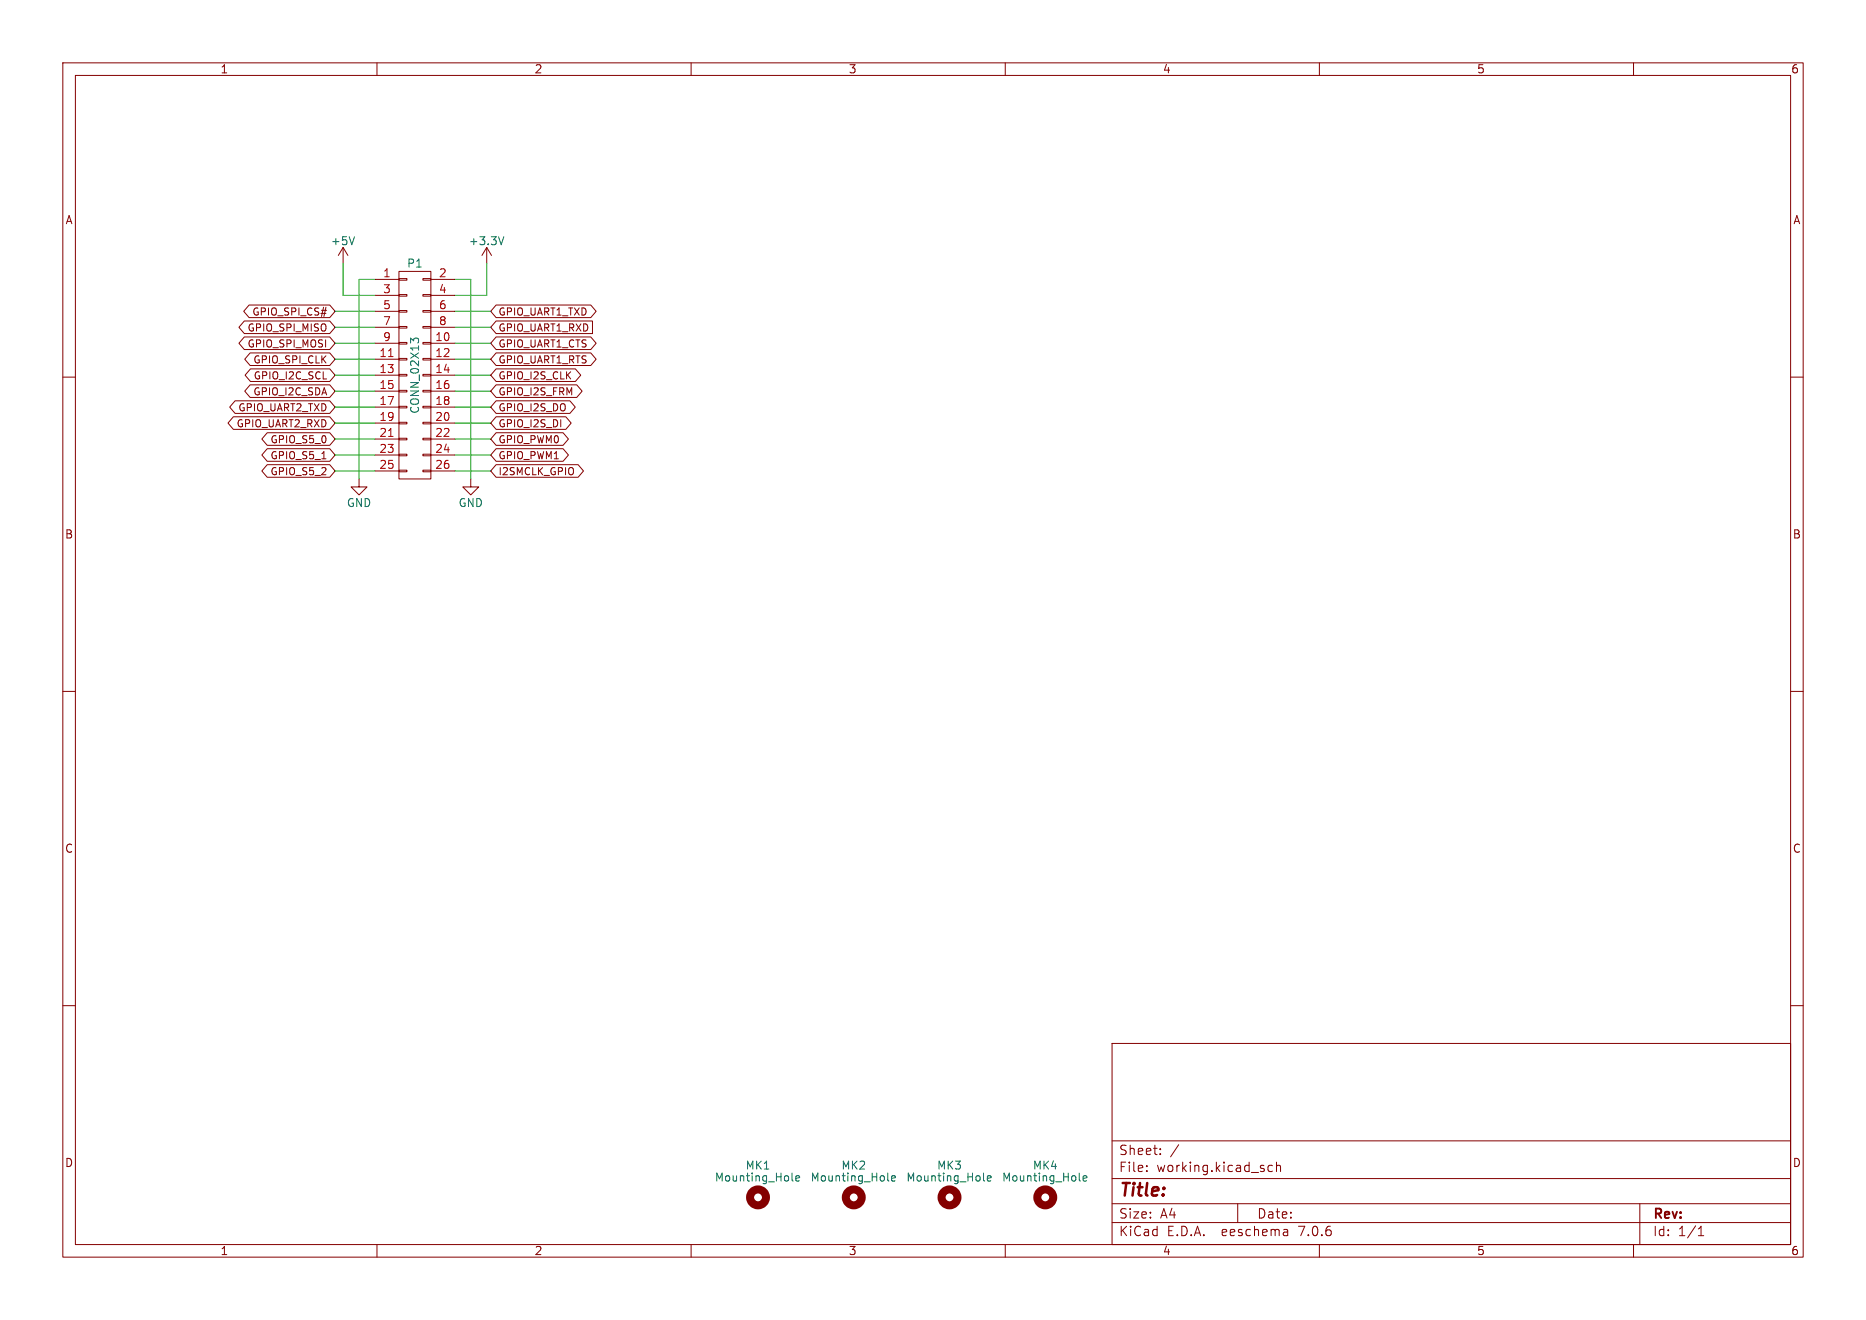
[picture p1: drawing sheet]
(kicad_sch (version 20230121) (generator eeschema)

 (paper "A4")

 (lib_symbols
  (symbol "minnowboard-ls-lure-rescue:+3.3V" (power) (pin_names (offset 0)) (in_bom yes) (on_board yes)
   (property "Reference" "#PWR" (at 0 -3.81 0) (effects (font (size 1.27 1.27)) hide))
   (property "Value" "+3.3V" (at 0 3.556 0) (effects (font (size 1.27 1.27))))
   (property "Footprint" "" (at 0 0 0) (effects (font (size 1.27 1.27))))
   (property "Datasheet" "" (at 0 0 0) (effects (font (size 1.27 1.27))))
   (symbol "+3.3V_0_1"
    (polyline (pts (xy -0.762 1.27) (xy 0 2.54)) (stroke (width 0) (type solid)) (fill (type none)))
    (polyline (pts (xy 0 0) (xy 0 2.54)) (stroke (width 0) (type solid)) (fill (type none)))
    (polyline (pts (xy 0 2.54) (xy 0.762 1.27)) (stroke (width 0) (type solid)) (fill (type none))))
   (symbol "+3.3V_1_1"
    (pin power_in line (at 0 0 90) (length 0) hide (name "+3V3" (effects (font (size 1.27 1.27)))) (number "1" (effects (font (size 1.27 1.27)))))))
  (symbol "minnowboard-ls-lure-rescue:+5V" (power) (pin_names (offset 0)) (in_bom yes) (on_board yes)
   (property "Reference" "#PWR" (at 0 -3.81 0) (effects (font (size 1.27 1.27)) hide))
   (property "Value" "+5V" (at 0 3.556 0) (effects (font (size 1.27 1.27))))
   (property "Footprint" "" (at 0 0 0) (effects (font (size 1.27 1.27))))
   (property "Datasheet" "" (at 0 0 0) (effects (font (size 1.27 1.27))))
   (symbol "+5V_0_1"
    (polyline (pts (xy -0.762 1.27) (xy 0 2.54)) (stroke (width 0) (type solid)) (fill (type none)))
    (polyline (pts (xy 0 0) (xy 0 2.54)) (stroke (width 0) (type solid)) (fill (type none)))
    (polyline (pts (xy 0 2.54) (xy 0.762 1.27)) (stroke (width 0) (type solid)) (fill (type none))))
   (symbol "+5V_1_1"
    (pin power_in line (at 0 0 90) (length 0) hide (name "+5V" (effects (font (size 1.27 1.27)))) (number "1" (effects (font (size 1.27 1.27)))))))
  (symbol "minnowboard-ls-lure-rescue:CONN_02X13" (pin_names (offset 0.0254) hide) (in_bom yes) (on_board yes)
   (property "Reference" "P" (at 0 17.78 0) (effects (font (size 1.27 1.27))))
   (property "Value" "CONN_02X13" (at 0 0 90) (effects (font (size 1.27 1.27))))
   (property "Footprint" "" (at 0 -29.21 0) (effects (font (size 1.27 1.27))))
   (property "Datasheet" "" (at 0 -29.21 0) (effects (font (size 1.27 1.27))))
   (symbol "CONN_02X13_0_1"
    (rectangle (start -2.54 -15.113) (end -1.27 -15.367) (stroke (width 0) (type solid)) (fill (type none)))
    (rectangle (start -2.54 -12.573) (end -1.27 -12.827) (stroke (width 0) (type solid)) (fill (type none)))
    (rectangle (start -2.54 -10.033) (end -1.27 -10.287) (stroke (width 0) (type solid)) (fill (type none)))
    (rectangle (start -2.54 -7.493) (end -1.27 -7.747) (stroke (width 0) (type solid)) (fill (type none)))
    (rectangle (start -2.54 -4.953) (end -1.27 -5.207) (stroke (width 0) (type solid)) (fill (type none)))
    (rectangle (start -2.54 -2.413) (end -1.27 -2.667) (stroke (width 0) (type solid)) (fill (type none)))
    (rectangle (start -2.54 0.127) (end -1.27 -0.127) (stroke (width 0) (type solid)) (fill (type none)))
    (rectangle (start -2.54 2.667) (end -1.27 2.413) (stroke (width 0) (type solid)) (fill (type none)))
    (rectangle (start -2.54 5.207) (end -1.27 4.953) (stroke (width 0) (type solid)) (fill (type none)))
    (rectangle (start -2.54 7.747) (end -1.27 7.493) (stroke (width 0) (type solid)) (fill (type none)))
    (rectangle (start -2.54 10.287) (end -1.27 10.033) (stroke (width 0) (type solid)) (fill (type none)))
    (rectangle (start -2.54 12.827) (end -1.27 12.573) (stroke (width 0) (type solid)) (fill (type none)))
    (rectangle (start -2.54 15.367) (end -1.27 15.113) (stroke (width 0) (type solid)) (fill (type none)))
    (rectangle (start -2.54 16.51) (end 2.54 -16.51) (stroke (width 0) (type solid)) (fill (type none)))
    (rectangle (start 1.27 -15.113) (end 2.54 -15.367) (stroke (width 0) (type solid)) (fill (type none)))
    (rectangle (start 1.27 -12.573) (end 2.54 -12.827) (stroke (width 0) (type solid)) (fill (type none)))
    (rectangle (start 1.27 -10.033) (end 2.54 -10.287) (stroke (width 0) (type solid)) (fill (type none)))
    (rectangle (start 1.27 -7.493) (end 2.54 -7.747) (stroke (width 0) (type solid)) (fill (type none)))
    (rectangle (start 1.27 -4.953) (end 2.54 -5.207) (stroke (width 0) (type solid)) (fill (type none)))
    (rectangle (start 1.27 -2.413) (end 2.54 -2.667) (stroke (width 0) (type solid)) (fill (type none)))
    (rectangle (start 1.27 0.127) (end 2.54 -0.127) (stroke (width 0) (type solid)) (fill (type none)))
    (rectangle (start 1.27 2.667) (end 2.54 2.413) (stroke (width 0) (type solid)) (fill (type none)))
    (rectangle (start 1.27 5.207) (end 2.54 4.953) (stroke (width 0) (type solid)) (fill (type none)))
    (rectangle (start 1.27 7.747) (end 2.54 7.493) (stroke (width 0) (type solid)) (fill (type none)))
    (rectangle (start 1.27 10.287) (end 2.54 10.033) (stroke (width 0) (type solid)) (fill (type none)))
    (rectangle (start 1.27 12.827) (end 2.54 12.573) (stroke (width 0) (type solid)) (fill (type none)))
    (rectangle (start 1.27 15.367) (end 2.54 15.113) (stroke (width 0) (type solid)) (fill (type none))))
   (symbol "CONN_02X13_1_1"
    (pin passive line (at -6.35 15.24 0) (length 3.81) (name "P1" (effects (font (size 1.27 1.27)))) (number "1" (effects (font (size 1.27 1.27)))))
    (pin passive line (at 6.35 5.08 180) (length 3.81) (name "P10" (effects (font (size 1.27 1.27)))) (number "10" (effects (font (size 1.27 1.27)))))
    (pin passive line (at -6.35 2.54 0) (length 3.81) (name "P11" (effects (font (size 1.27 1.27)))) (number "11" (effects (font (size 1.27 1.27)))))
    (pin passive line (at 6.35 2.54 180) (length 3.81) (name "P12" (effects (font (size 1.27 1.27)))) (number "12" (effects (font (size 1.27 1.27)))))
    (pin passive line (at -6.35 0 0) (length 3.81) (name "P13" (effects (font (size 1.27 1.27)))) (number "13" (effects (font (size 1.27 1.27)))))
    (pin passive line (at 6.35 0 180) (length 3.81) (name "P14" (effects (font (size 1.27 1.27)))) (number "14" (effects (font (size 1.27 1.27)))))
    (pin passive line (at -6.35 -2.54 0) (length 3.81) (name "P15" (effects (font (size 1.27 1.27)))) (number "15" (effects (font (size 1.27 1.27)))))
    (pin passive line (at 6.35 -2.54 180) (length 3.81) (name "P16" (effects (font (size 1.27 1.27)))) (number "16" (effects (font (size 1.27 1.27)))))
    (pin passive line (at -6.35 -5.08 0) (length 3.81) (name "P17" (effects (font (size 1.27 1.27)))) (number "17" (effects (font (size 1.27 1.27)))))
    (pin passive line (at 6.35 -5.08 180) (length 3.81) (name "P18" (effects (font (size 1.27 1.27)))) (number "18" (effects (font (size 1.27 1.27)))))
    (pin passive line (at -6.35 -7.62 0) (length 3.81) (name "P19" (effects (font (size 1.27 1.27)))) (number "19" (effects (font (size 1.27 1.27)))))
    (pin passive line (at 6.35 15.24 180) (length 3.81) (name "P2" (effects (font (size 1.27 1.27)))) (number "2" (effects (font (size 1.27 1.27)))))
    (pin passive line (at 6.35 -7.62 180) (length 3.81) (name "P20" (effects (font (size 1.27 1.27)))) (number "20" (effects (font (size 1.27 1.27)))))
    (pin passive line (at -6.35 -10.16 0) (length 3.81) (name "P21" (effects (font (size 1.27 1.27)))) (number "21" (effects (font (size 1.27 1.27)))))
    (pin passive line (at 6.35 -10.16 180) (length 3.81) (name "P22" (effects (font (size 1.27 1.27)))) (number "22" (effects (font (size 1.27 1.27)))))
    (pin passive line (at -6.35 -12.7 0) (length 3.81) (name "P23" (effects (font (size 1.27 1.27)))) (number "23" (effects (font (size 1.27 1.27)))))
    (pin passive line (at 6.35 -12.7 180) (length 3.81) (name "P24" (effects (font (size 1.27 1.27)))) (number "24" (effects (font (size 1.27 1.27)))))
    (pin passive line (at -6.35 -15.24 0) (length 3.81) (name "P25" (effects (font (size 1.27 1.27)))) (number "25" (effects (font (size 1.27 1.27)))))
    (pin passive line (at 6.35 -15.24 180) (length 3.81) (name "P26" (effects (font (size 1.27 1.27)))) (number "26" (effects (font (size 1.27 1.27)))))
    (pin passive line (at -6.35 12.7 0) (length 3.81) (name "P3" (effects (font (size 1.27 1.27)))) (number "3" (effects (font (size 1.27 1.27)))))
    (pin passive line (at 6.35 12.7 180) (length 3.81) (name "P4" (effects (font (size 1.27 1.27)))) (number "4" (effects (font (size 1.27 1.27)))))
    (pin passive line (at -6.35 10.16 0) (length 3.81) (name "P5" (effects (font (size 1.27 1.27)))) (number "5" (effects (font (size 1.27 1.27)))))
    (pin passive line (at 6.35 10.16 180) (length 3.81) (name "P6" (effects (font (size 1.27 1.27)))) (number "6" (effects (font (size 1.27 1.27)))))
    (pin passive line (at -6.35 7.62 0) (length 3.81) (name "P7" (effects (font (size 1.27 1.27)))) (number "7" (effects (font (size 1.27 1.27)))))
    (pin passive line (at 6.35 7.62 180) (length 3.81) (name "P8" (effects (font (size 1.27 1.27)))) (number "8" (effects (font (size 1.27 1.27)))))
    (pin passive line (at -6.35 5.08 0) (length 3.81) (name "P9" (effects (font (size 1.27 1.27)))) (number "9" (effects (font (size 1.27 1.27)))))))
  (symbol "minnowboard-ls-lure-rescue:GND" (power) (pin_names (offset 0)) (in_bom yes) (on_board yes)
   (property "Reference" "#PWR" (at 0 -6.35 0) (effects (font (size 1.27 1.27)) hide))
   (property "Value" "GND" (at 0 -3.81 0) (effects (font (size 1.27 1.27))))
   (property "Footprint" "" (at 0 0 0) (effects (font (size 1.27 1.27))))
   (property "Datasheet" "" (at 0 0 0) (effects (font (size 1.27 1.27))))
   (symbol "GND_0_1"
    (polyline (pts (xy 0 0) (xy 0 -1.27) (xy 1.27 -1.27) (xy 0 -2.54) (xy -1.27 -1.27) (xy 0 -1.27)) (stroke (width 0) (type solid)) (fill (type none))))
   (symbol "GND_1_1"
    (pin power_in line (at 0 0 270) (length 0) hide (name "GND" (effects (font (size 1.27 1.27)))) (number "1" (effects (font (size 1.27 1.27)))))))
  (symbol "minnowboard-ls-lure-rescue:Mounting_Hole" (pin_names (offset 1.016)) (in_bom yes) (on_board yes)
   (property "Reference" "MK" (at 0 5.08 0) (effects (font (size 1.27 1.27))))
   (property "Value" "Mounting_Hole" (at 0 3.175 0) (effects (font (size 1.27 1.27))))
   (property "Footprint" "" (at 0 0 0) (effects (font (size 1.524 1.524)) hide))
   (property "Datasheet" "" (at 0 0 0) (effects (font (size 1.524 1.524)) hide))
   (symbol "Mounting_Hole_0_1"
    (circle (center 0 0) (radius 1.27) (stroke (width 1.27) (type solid)) (fill (type none))))))


 (wire (pts (xy 72.39 62.23) (xy 78.105 62.23)) (stroke (width 0) (type default)))
 (wire (pts (xy 57.15 44.45) (xy 57.15 76.2)) (stroke (width 0) (type default)))
 (wire (pts (xy 72.39 57.15) (xy 78.105 57.15)) (stroke (width 0) (type default)))
 (wire (pts (xy 72.39 54.61) (xy 78.105 54.61)) (stroke (width 0) (type default)))
 (wire (pts (xy 53.34 49.53) (xy 59.69 49.53)) (stroke (width 0) (type default)))
 (wire (pts (xy 53.34 64.77) (xy 59.69 64.77)) (stroke (width 0) (type default)))
 (wire (pts (xy 72.39 69.85) (xy 78.105 69.85)) (stroke (width 0) (type default)))
 (wire (pts (xy 72.39 67.31) (xy 78.105 67.31)) (stroke (width 0) (type default)))
 (wire (pts (xy 72.39 49.53) (xy 78.105 49.53)) (stroke (width 0) (type default)))
 (wire (pts (xy 54.61 41.91) (xy 54.61 46.99)) (stroke (width 0) (type default)))
 (wire (pts (xy 53.34 59.69) (xy 59.69 59.69)) (stroke (width 0) (type default)))
 (wire (pts (xy 59.69 44.45) (xy 57.15 44.45)) (stroke (width 0) (type default)))
 (wire (pts (xy 53.34 54.61) (xy 59.69 54.61)) (stroke (width 0) (type default)))
 (wire (pts (xy 53.34 67.31) (xy 59.69 67.31)) (stroke (width 0) (type default)))
 (wire (pts (xy 74.93 44.45) (xy 74.93 76.2)) (stroke (width 0) (type default)))
 (wire (pts (xy 72.39 44.45) (xy 74.93 44.45)) (stroke (width 0) (type default)))
 (wire (pts (xy 53.34 62.23) (xy 59.69 62.23)) (stroke (width 0) (type default)))
 (wire (pts (xy 53.34 57.15) (xy 59.69 57.15)) (stroke (width 0) (type default)))
 (wire (pts (xy 72.39 52.07) (xy 78.105 52.07)) (stroke (width 0) (type default)))
 (wire (pts (xy 72.39 46.99) (xy 77.47 46.99)) (stroke (width 0) (type default)))
 (wire (pts (xy 72.39 64.77) (xy 78.105 64.77)) (stroke (width 0) (type default)))
 (wire (pts (xy 53.34 72.39) (xy 59.69 72.39)) (stroke (width 0) (type default)))
 (wire (pts (xy 53.34 69.85) (xy 59.69 69.85)) (stroke (width 0) (type default)))
 (wire (pts (xy 53.34 52.07) (xy 59.69 52.07)) (stroke (width 0) (type default)))
 (wire (pts (xy 72.39 74.93) (xy 78.105 74.93)) (stroke (width 0) (type default)))
 (wire (pts (xy 53.34 74.93) (xy 59.69 74.93)) (stroke (width 0) (type default)))
 (wire (pts (xy 72.39 59.69) (xy 78.105 59.69)) (stroke (width 0) (type default)))
 (wire (pts (xy 54.61 46.99) (xy 59.69 46.99)) (stroke (width 0) (type default)))
 (wire (pts (xy 72.39 72.39) (xy 78.105 72.39)) (stroke (width 0) (type default)))
 (wire (pts (xy 77.47 46.99) (xy 77.47 41.91)) (stroke (width 0) (type default)))

 (global_label "I2SMCLK_GPIO" (shape bidirectional) (at 78.105 74.93 0) (effects (font (size 1.143 1.143)) (justify left))
  (property "Intersheetrefs" "${INTERSHEET_REFS}" (at 78.105 74.93 0) (effects (font (size 1.27 1.27)) hide)))
 (global_label "GPIO_I2S_DI" (shape bidirectional) (at 78.105 67.31 0) (effects (font (size 1.143 1.143)) (justify left))
  (property "Intersheetrefs" "${INTERSHEET_REFS}" (at 78.105 67.31 0) (effects (font (size 1.27 1.27)) hide)))
 (global_label "GPIO_S5_0" (shape bidirectional) (at 53.34 69.85 180) (effects (font (size 1.143 1.143)) (justify right))
  (property "Intersheetrefs" "${INTERSHEET_REFS}" (at 53.34 69.85 0) (effects (font (size 1.27 1.27)) hide)))
 (global_label "GPIO_S5_2" (shape bidirectional) (at 53.34 74.93 180) (effects (font (size 1.143 1.143)) (justify right))
  (property "Intersheetrefs" "${INTERSHEET_REFS}" (at 53.34 74.93 0) (effects (font (size 1.27 1.27)) hide)))
 (global_label "GPIO_S5_1" (shape bidirectional) (at 53.34 72.39 180) (effects (font (size 1.143 1.143)) (justify right))
  (property "Intersheetrefs" "${INTERSHEET_REFS}" (at 53.34 72.39 0) (effects (font (size 1.27 1.27)) hide)))
 (global_label "GPIO_SPI_MOSI" (shape bidirectional) (at 53.34 54.61 180) (effects (font (size 1.143 1.143)) (justify right))
  (property "Intersheetrefs" "${INTERSHEET_REFS}" (at 53.34 54.61 0) (effects (font (size 1.27 1.27)) hide)))
 (global_label "GPIO_UART2_RXD" (shape bidirectional) (at 53.34 67.31 180) (effects (font (size 1.143 1.143)) (justify right))
  (property "Intersheetrefs" "${INTERSHEET_REFS}" (at 53.34 67.31 0) (effects (font (size 1.27 1.27)) hide)))
 (global_label "GPIO_I2C_SDA" (shape bidirectional) (at 53.34 62.23 180) (effects (font (size 1.143 1.143)) (justify right))
  (property "Intersheetrefs" "${INTERSHEET_REFS}" (at 53.34 62.23 0) (effects (font (size 1.27 1.27)) hide)))
 (global_label "GPIO_UART1_RTS" (shape bidirectional) (at 78.105 57.15 0) (effects (font (size 1.143 1.143)) (justify left))
  (property "Intersheetrefs" "${INTERSHEET_REFS}" (at 78.105 57.15 0) (effects (font (size 1.27 1.27)) hide)))
 (global_label "GPIO_I2S_FRM" (shape bidirectional) (at 78.105 62.23 0) (effects (font (size 1.143 1.143)) (justify left))
  (property "Intersheetrefs" "${INTERSHEET_REFS}" (at 78.105 62.23 0) (effects (font (size 1.27 1.27)) hide)))
 (global_label "GPIO_UART1_CTS" (shape bidirectional) (at 78.105 54.61 0) (effects (font (size 1.143 1.143)) (justify left))
  (property "Intersheetrefs" "${INTERSHEET_REFS}" (at 78.105 54.61 0) (effects (font (size 1.27 1.27)) hide)))
 (global_label "GPIO_I2C_SCL" (shape bidirectional) (at 53.34 59.69 180) (effects (font (size 1.143 1.143)) (justify right))
  (property "Intersheetrefs" "${INTERSHEET_REFS}" (at 53.34 59.69 0) (effects (font (size 1.27 1.27)) hide)))
 (global_label "GPIO_UART2_TXD" (shape bidirectional) (at 53.34 64.77 180) (effects (font (size 1.143 1.143)) (justify right))
  (property "Intersheetrefs" "${INTERSHEET_REFS}" (at 53.34 64.77 0) (effects (font (size 1.27 1.27)) hide)))
 (global_label "GPIO_PWM1" (shape bidirectional) (at 78.105 72.39 0) (effects (font (size 1.143 1.143)) (justify left))
  (property "Intersheetrefs" "${INTERSHEET_REFS}" (at 78.105 72.39 0) (effects (font (size 1.27 1.27)) hide)))
 (global_label "GPIO_SPI_CLK" (shape bidirectional) (at 53.34 57.15 180) (effects (font (size 1.143 1.143)) (justify right))
  (property "Intersheetrefs" "${INTERSHEET_REFS}" (at 53.34 57.15 0) (effects (font (size 1.27 1.27)) hide)))
 (global_label "GPIO_I2S_DO" (shape bidirectional) (at 78.105 64.77 0) (effects (font (size 1.143 1.143)) (justify left))
  (property "Intersheetrefs" "${INTERSHEET_REFS}" (at 78.105 64.77 0) (effects (font (size 1.27 1.27)) hide)))
 (global_label "GPIO_PWM0" (shape bidirectional) (at 78.105 69.85 0) (effects (font (size 1.143 1.143)) (justify left))
  (property "Intersheetrefs" "${INTERSHEET_REFS}" (at 78.105 69.85 0) (effects (font (size 1.27 1.27)) hide)))
 (global_label "GPIO_SPI_MISO" (shape bidirectional) (at 53.34 52.07 180) (effects (font (size 1.143 1.143)) (justify right))
  (property "Intersheetrefs" "${INTERSHEET_REFS}" (at 53.34 52.07 0) (effects (font (size 1.27 1.27)) hide)))
 (global_label "GPIO_I2S_CLK" (shape bidirectional) (at 78.105 59.69 0) (effects (font (size 1.143 1.143)) (justify left))
  (property "Intersheetrefs" "${INTERSHEET_REFS}" (at 78.105 59.69 0) (effects (font (size 1.27 1.27)) hide)))
 (global_label "GPIO_SPI_CS#" (shape bidirectional) (at 53.34 49.53 180) (effects (font (size 1.143 1.143)) (justify right))
  (property "Intersheetrefs" "${INTERSHEET_REFS}" (at 53.34 49.53 0) (effects (font (size 1.27 1.27)) hide)))
 (global_label "GPIO_UART1_RXD" (shape input) (at 78.105 52.07 0) (effects (font (size 1.143 1.143)) (justify left))
  (property "Intersheetrefs" "${INTERSHEET_REFS}" (at 78.105 52.07 0) (effects (font (size 1.27 1.27)) hide)))
 (global_label "GPIO_UART1_TXD" (shape bidirectional) (at 78.105 49.53 0) (effects (font (size 1.143 1.143)) (justify left))
  (property "Intersheetrefs" "${INTERSHEET_REFS}" (at 78.105 49.53 0) (effects (font (size 1.27 1.27)) hide)))

 (symbol (lib_id "minnowboard-ls-lure-rescue:CONN_02X13") (at 66.04 59.69 0) (unit 1) (in_bom yes) (on_board yes) (dnp no)
  (property "Reference" "P1" (at 66.04 41.91 0) (effects (font (size 1.27 1.27))))
  (property "Value" "CONN_02X13" (at 66.04 59.69 90) (effects (font (size 1.27 1.27))))
  (property "Footprint" "Pin_Headers:Pin_Header_Straight_2x13" (at 66.04 88.9 0) (effects (font (size 1.27 1.27)) hide))
  (property "Datasheet" "" (at 66.04 88.9 0) (effects (font (size 1.27 1.27)))) (pin "1") (pin "10") (pin "11") (pin "12") (pin "13") (pin "14") (pin "15") (pin "16") (pin "17") (pin "18") (pin "19") (pin "2") (pin "20") (pin "21") (pin "22") (pin "23") (pin "24") (pin "25") (pin "26") (pin "3") (pin "4") (pin "5") (pin "6") (pin "7") (pin "8") (pin "9"))

 (symbol (lib_id "minnowboard-ls-lure-rescue:GND") (at 74.93 76.2 0) (unit 1) (in_bom yes) (on_board yes) (dnp no)
  (property "Reference" "#PWR3" (at 74.93 82.55 0) (effects (font (size 1.27 1.27)) hide))
  (property "Value" "GND" (at 74.93 80.01 0) (effects (font (size 1.27 1.27))))
  (property "Footprint" "" (at 74.93 76.2 0) (effects (font (size 1.27 1.27))))
  (property "Datasheet" "" (at 74.93 76.2 0) (effects (font (size 1.27 1.27)))) (pin "1"))

 (symbol (lib_id "minnowboard-ls-lure-rescue:GND") (at 57.15 76.2 0) (unit 1) (in_bom yes) (on_board yes) (dnp no)
  (property "Reference" "#PWR2" (at 57.15 82.55 0) (effects (font (size 1.27 1.27)) hide))
  (property "Value" "GND" (at 57.15 80.01 0) (effects (font (size 1.27 1.27))))
  (property "Footprint" "" (at 57.15 76.2 0) (effects (font (size 1.27 1.27))))
  (property "Datasheet" "" (at 57.15 76.2 0) (effects (font (size 1.27 1.27)))) (pin "1"))

 (symbol (lib_id "minnowboard-ls-lure-rescue:+3.3V") (at 77.47 41.91 0) (unit 1) (in_bom yes) (on_board yes) (dnp no)
  (property "Reference" "#PWR4" (at 77.47 45.72 0) (effects (font (size 1.27 1.27)) hide))
  (property "Value" "+3.3V" (at 77.47 38.354 0) (effects (font (size 1.27 1.27))))
  (property "Footprint" "" (at 77.47 41.91 0) (effects (font (size 1.27 1.27))))
  (property "Datasheet" "" (at 77.47 41.91 0) (effects (font (size 1.27 1.27)))) (pin "1"))

 (symbol (lib_id "minnowboard-ls-lure-rescue:+5V") (at 54.61 41.91 0) (unit 1) (in_bom yes) (on_board yes) (dnp no)
  (property "Reference" "#PWR1" (at 54.61 45.72 0) (effects (font (size 1.27 1.27)) hide))
  (property "Value" "+5V" (at 54.61 38.354 0) (effects (font (size 1.27 1.27))))
  (property "Footprint" "" (at 54.61 41.91 0) (effects (font (size 1.27 1.27))))
  (property "Datasheet" "" (at 54.61 41.91 0) (effects (font (size 1.27 1.27)))) (pin "1"))

 (symbol (lib_id "minnowboard-ls-lure-rescue:Mounting_Hole") (at 135.89 190.5 0) (unit 1) (in_bom yes) (on_board yes) (dnp no)
  (property "Reference" "MK2" (at 135.89 185.42 0) (effects (font (size 1.27 1.27))))
  (property "Value" "Mounting_Hole" (at 135.89 187.325 0) (effects (font (size 1.27 1.27))))
  (property "Footprint" "Mounting_Holes:MountingHole_3-5mm" (at 135.89 190.5 0) (effects (font (size 1.524 1.524)) hide))
  (property "Datasheet" "" (at 135.89 190.5 0) (effects (font (size 1.524 1.524)) hide)))

 (symbol (lib_id "minnowboard-ls-lure-rescue:Mounting_Hole") (at 120.65 190.5 0) (unit 1) (in_bom yes) (on_board yes) (dnp no)
  (property "Reference" "MK1" (at 120.65 185.42 0) (effects (font (size 1.27 1.27))))
  (property "Value" "Mounting_Hole" (at 120.65 187.325 0) (effects (font (size 1.27 1.27))))
  (property "Footprint" "Mounting_Holes:MountingHole_3-5mm" (at 120.65 190.5 0) (effects (font (size 1.524 1.524)) hide))
  (property "Datasheet" "" (at 120.65 190.5 0) (effects (font (size 1.524 1.524)) hide)))

 (symbol (lib_id "minnowboard-ls-lure-rescue:Mounting_Hole") (at 151.13 190.5 0) (unit 1) (in_bom yes) (on_board yes) (dnp no)
  (property "Reference" "MK3" (at 151.13 185.42 0) (effects (font (size 1.27 1.27))))
  (property "Value" "Mounting_Hole" (at 151.13 187.325 0) (effects (font (size 1.27 1.27))))
  (property "Footprint" "Mounting_Holes:MountingHole_3-5mm" (at 151.13 190.5 0) (effects (font (size 1.524 1.524)) hide))
  (property "Datasheet" "" (at 151.13 190.5 0) (effects (font (size 1.524 1.524)) hide)))

 (symbol (lib_id "minnowboard-ls-lure-rescue:Mounting_Hole") (at 166.37 190.5 0) (unit 1) (in_bom yes) (on_board yes) (dnp no)
  (property "Reference" "MK4" (at 166.37 185.42 0) (effects (font (size 1.27 1.27))))
  (property "Value" "Mounting_Hole" (at 166.37 187.325 0) (effects (font (size 1.27 1.27))))
  (property "Footprint" "Mounting_Holes:MountingHole_3-5mm" (at 166.37 190.5 0) (effects (font (size 1.524 1.524)) hide))
  (property "Datasheet" "" (at 166.37 190.5 0) (effects (font (size 1.524 1.524)) hide)))

 (sheet_instances (path "" (page "1"))))
